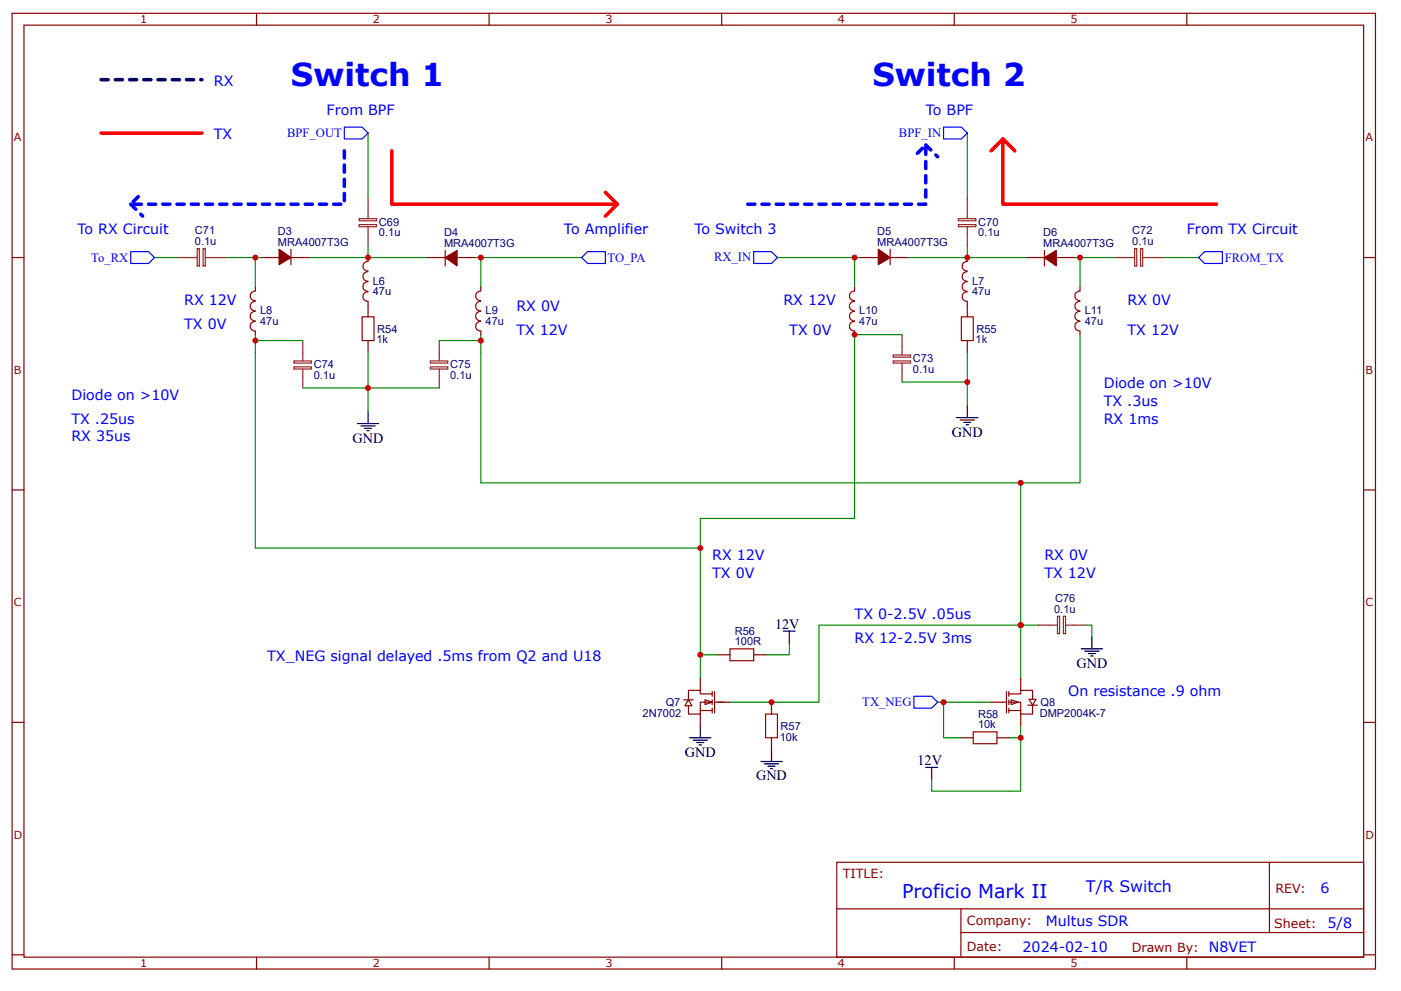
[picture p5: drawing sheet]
<svg xmlns="http://www.w3.org/2000/svg" width="297mm" height="210mm" viewBox="0 0 297 210" stroke-linecap="round" stroke-linejoin="round" font-family="sans-serif">
<g fill="none" stroke="#800" stroke-width=".25">
<path d="M2.6 2.8h289v202.8h-289zM5.1 5.3h284v197.8h-284zM54.4 2.8v2.5M103.7 2.8v2.5M153 2.8v2.5M202.3 2.8v2.5M251.6 2.8v2.5M2.6 54.6h2.5M289.1 54.6h2.5M2.6 104h2.5M289.1 104h2.5M152.3 138.9h2.5"/>
<path d="M159.8 138.9h2.5M2.6 153.3h2.5M163.6 149v2.5M163.6 156.5v2.5M203.8 156.5h2.5M211.4 156.5h2.5M289.1 153.3h2.5M177.4 182.9h111.7v20.2h-111.7zM177.4 192.8h111.6M203.7 197.9h85.3M203.7 192.8v10.1M269.1 183v14.9"/>
<path d="M2.6 202.6h2.5M54.4 203.1v2.5M103.7 203.1v2.5M153 203.1v2.5M202.3 203.1v2.5M251.6 203.1v2.5M289.1 202.6h2.5"/>
</g>
<path d="M21.4 28.2h21.4" fill="none" stroke="#f00" stroke-width=".75"/>
<path d="M21.4 16.9h21.4" fill="none" stroke="#009" stroke-width=".75" stroke-dasharray="1.5 1.5"/>
<path d="M54.1 74.8v41.5h94.4v22.6M101.9 74.8v27.6h114.5v30.2h3.8M148.5 138.9h3.8M148.5 138.9v5.1M167.3 136.4v2.5h-5M230.2 132.6h1.3v2.5M198.8 149h1.3M210.1 149h-10v7.5h3.7M213.9 156.5h2.5M216.4 144v-11.4h-42.8v16.4h-18.8M216.4 154v13.9h-18.9v-2.6" fill="none" stroke="#080" stroke-width=".25"/>
<g fill="none" stroke="#000" stroke-width=".25">
<path d="M166.1 133.9h2.5M167.3 133.9v2.5M229.2 137.7h4.6M230 138.2h3M230.7 138.7h1.6M231.2 139.2h.6M231.5 135.1v2.6M146.2 156.5h4.5M147 157h3M147.7 157.5h1.5M148.2 158h.5M148.5 154v2.5"/>
<path d="M163.6 159v2.6M161.3 161.6h4.5M162.1 162.1h3M162.8 162.6h1.5M163.3 163.1h.5M196.3 162.8h2.5M197.5 162.8v2.5"/>
</g>
<path d="M193.8 147.7h3.7l1.3 1.3-1.3 1.2h-3.7z" fill="none" stroke="#00f" stroke-width=".25"/>
<path d="M220.2 132.6h4M224.2 130.7h.5v3.7h-.5zM225.5 130.7h.4v3.7h-.4zM226 132.6h4.2" fill="none" stroke="#8d2323" stroke-width=".25"/>
<path d="M154.8 137.7h5v2.5h-5zM162.3 151.5h2.5v5h-2.5zM206.3 155.3h5.1v2.5h-5.1z" fill="none" stroke="#a00000" stroke-width=".25"/>
<g fill="#fefefe" stroke="#800" stroke-width=".25">
<path d="M149.5 148.5l1.5 .5-1.5 .5z"/>
<path d="M146 148.5l.7 1.2h-1.5z"/>
</g>
<g fill="none" stroke="#800" stroke-width=".25">
<path d="M145 148.5h2M148.5 150.7h2.5M148.5 144v2.5M148.5 151.5v2.5M151 147.2h-2.5v-.7h-2.5v2M151 149h-2.5v2.5h-2.5v-1.8M151 146.7v1M151 148.5v1M151 150.2v1.1M151.5 146.7v4.6M151.5 149h3.3M210.1 149h3.3"/>
<path d="M213.4 146.7v4.6M213.9 147.2h2.5v-.7h2.5v2M213.9 149h2.5v2.5h2.5v-1.8M213.9 150.7h2.5M213.9 146.7v1M213.9 148.5v1M213.9 150.2v1.1M214.4 148.5l1.5 .5-1.5 .5zM216.4 144v2.5M216.4 151.5v2.5"/>
</g>
<path d="M218.2 148.4h1.5l-.8 1.2z" fill="#fefefe" stroke="#800" stroke-width=".25"/>
<g fill="none" stroke="#800" stroke-width=".25">
<path d="M55.4 54.6h3.8M61.7 54.6h3.8M61.7 52.9v3.3M78 59.8a1 1 0 0 0-1.1 1 1 1 0 0 0 1.1 1M78 57.7a1 1 0 0 0-1.1 1 1 1 0 0 0 1.1 1M78 55.5a1 1 0 0 0-1.1 1 1 1 0 0 0 1.1 1M78 54.6v.8M90.6 54.6h3.8M94.4 53.1v3.3M96.9 54.6h3.8M182.4 54.6h3.8M188.7 54.6h3.8"/>
<path d="M188.7 52.9v3.3M205.1 59.8a1 1 0 0 0-1.1 1 1 1 0 0 0 1.1 1M205.1 57.7a1 1 0 0 0-1.1 1 1 1 0 0 0 1.1 1M205.1 55.5a1 1 0 0 0-1.1 1 1 1 0 0 0 1.1 1M205.1 54.6v.8M217.7 54.6h3.7M221.4 53.1v3.3M224 54.6h3.7M54.1 66.1a1 1 0 0 0-1.1 1 1 1 0 0 0 1.1 1M54.1 63.9a1 1 0 0 0-1.1 1 1 1 0 0 0 1.1 1M54.1 68.2a1 1 0 0 0-1.1 1 1 1 0 0 0 1.1 1v.8M54.1 61.8a1 1 0 0 0-1.1 1 1 1 0 0 0 1.1 1"/>
<path d="M54.1 60.9v.8M78 61.9a1 1 0 0 0-1.1 1 1 1 0 0 0 1.1 1M78 64v3.2M78 72.3v2.5M101.9 68.2a1 1 0 0 0-1.1 1 1 1 0 0 0 1.1 1v.8M101.9 66.1a1 1 0 0 0-1.1 1 1 1 0 0 0 1.1 1M101.9 63.9a1 1 0 0 0-1.1 1 1 1 0 0 0 1.1 1M101.9 61.8a1 1 0 0 0-1.1 1 1 1 0 0 0 1.1 1M101.9 60.9v.8M181.2 66.1a1 1 0 0 0-1.1 1 1 1 0 0 0 1.1 1M181.2 63.9a1 1 0 0 0-1.1 1 1 1 0 0 0 1.1 1M181.2 68.2a1 1 0 0 0-1.1 1 1 1 0 0 0 1.1 1v.8"/>
<path d="M181.2 61.8a1 1 0 0 0-1.1 1 1 1 0 0 0 1.1 1M181.2 60.9v.8M205.1 61.9a1 1 0 0 0-1.1 1 1 1 0 0 0 1.1 1M205.1 64v3.2M205.1 72.3v2.5M229 68.2a1 1 0 0 0-1.1 1 1 1 0 0 0 1.1 1v.8M229 66.1a1 1 0 0 0-1.1 1 1 1 0 0 0 1.1 1M229 63.9a1 1 0 0 0-1.1 1 1 1 0 0 0 1.1 1M229 61.8a1 1 0 0 0-1.1 1 1 1 0 0 0 1.1 1M229 60.9v.8M217.9 149.6h2"/>
</g>
<g fill="none" stroke="#080" stroke-width=".25">
<path d="M78 28.2v13.9M205.1 28.2v13.9M32.8 54.6h5M47.8 54.6h6.3M55.4 54.6h-1.3v6.3M65.5 54.6h25.1M78 52.1v2.5M100.7 54.6h1.2v6.3M101.9 54.6h21.4M164.8 54.6h16.4M182.4 54.6h-1.2v6.3M192.5 54.6h25.2"/>
<path d="M205.1 52.1v2.5M227.7 54.6h1.3v6.3M229 54.6h7.5M246.6 54.6h7.5M54.1 71v3.8M54.1 72.3h10.1M78 74.8v12.5M93.1 72.3h8.8M101.9 71v3.8M191.2 71h-10v39h-32.7v6.3M205.1 74.8v11.3M229 71v31.4h-12.6"/>
<path d="M64.2 82.3h28.9M191.2 81.1h13.9"/>
</g>
<g fill="none" stroke="#8d2323" stroke-width=".25">
<path d="M37.8 54.6h4M41.8 52.8h.5v3.7h-.5zM43.1 52.8h.4v3.7h-.4zM43.6 54.6h4.2M76.2 46.4h3.6v.4h-3.6zM76.2 47.6h3.6v.5h-3.6zM78 42.1v4.2M78 48.1v4M203.2 46.4h3.7v.4h-3.7zM203.2 47.6h3.7v.5h-3.7zM205.1 42.1v4.2M205.1 48.1v4"/>
<path d="M236.5 54.6h4.1M240.6 52.8h.4v3.7h-.4zM241.8 52.8h.5v3.7h-.5zM242.3 54.6h4.3M62.3 76.6h3.7v.4h-3.7zM62.3 77.8h3.7v.5h-3.7zM64.2 72.3v4.2M64.2 78.3v4M91.2 76.6h3.7v.4h-3.7zM91.2 77.8h3.7v.5h-3.7zM93.1 72.3v4.2M93.1 78.3v4"/>
<path d="M189.4 75.3h3.7v.5h-3.7zM189.4 76.6h3.7v.4h-3.7zM191.2 71v4.3M191.2 77v4.1"/>
</g>
<path d="M73 27h3.8l1.2 1.2-1.2 1.3h-3.8zM200.1 27h3.7l1.3 1.2-1.3 1.3h-3.7zM27.7 53.4h3.8l1.3 1.2-1.3 1.3h-3.8zM123.3 54.6l1.3-1.2h3.8v2.5h-3.8zM159.8 53.4h3.8l1.2 1.2-1.2 1.3h-3.8zM254.1 54.6l1.3-1.2h3.8v2.5h-3.8z" fill="none" stroke="#00f" stroke-width=".25"/>
<g fill="#800" stroke="#800" stroke-width=".25">
<path d="M221.4 54.6l2.6-1.5v3.3z"/>
<path d="M186.2 52.9l2.5 1.7-2.5 1.6z"/>
<path d="M94.4 54.6l2.5-1.5v3.3z"/>
<path d="M59.2 52.9l2.5 1.7-2.5 1.6z"/>
</g>
<path d="M76.8 67.2h2.5v5.1h-2.5zM203.8 67.2h2.5v5.1h-2.5z" fill="none" stroke="#a00000" stroke-width=".25"/>
<path d="M75.8 89.9h4.5M76.5 90.4h3M77.3 90.9h1.5M77.8 91.4h.5M78 87.3v2.6M202.8 88.6h4.5M203.6 89.1h3M204.3 89.6h1.5M204.8 90.1h.5M205.1 86.1v2.5" fill="none" stroke="#000" stroke-width=".25"/>
<path d="M73 32v11.3h-45.3l2.5-2.5M196.3 30.7l2.5 2.6M27.7 43.3l2.5 2.5M158.5 43.3h37.8v-12.6l-2.5 2.6" fill="none" stroke="#00f" stroke-width=".75" stroke-dasharray="1.5 1.5"/>
<path d="M83.1 32v11.3h47.8l-2.5-2.5M212.6 29.5l-2.5 2.5M215.1 32l-2.5-2.5v13.8h45.3M130.9 43.3l-2.5 2.5" fill="none" stroke="#f00" stroke-width=".75"/>
<g fill="#c00">
<circle cx="163.6" cy="149" r=".63"/>
<circle cx="216.4" cy="132.6" r=".63"/>
<circle cx="148.5" cy="138.9" r=".63"/>
<circle cx="200.1" cy="149" r=".63"/>
<circle cx="216.4" cy="156.5" r=".63"/>
<circle cx="229" cy="54.6" r=".63"/>
<circle cx="181.2" cy="54.6" r=".63"/>
<circle cx="205.1" cy="54.6" r=".63"/>
<circle cx="101.9" cy="54.6" r=".63"/>
<circle cx="54.1" cy="54.6" r=".63"/>
<circle cx="78" cy="54.6" r=".63"/>
<circle cx="148.5" cy="116.3" r=".63"/>
<circle cx="216.4" cy="102.4" r=".63"/>
<circle cx="54.1" cy="72.3" r=".63"/>
<circle cx="101.9" cy="72.3" r=".63"/>
<circle cx="78" cy="82.3" r=".63"/>
<circle cx="181.2" cy="71" r=".63"/>
<circle cx="205.1" cy="81.1" r=".63"/>
</g>
<g font-size="6.7" fill="#00f">
<text x="61.7" y="18.2">Switch 1</text>
<text x="185" y="18.2">Switch 2</text>
</g>
<text font-size="4" fill="#00f" x="191.2" y="190.5">Proficio Mark II</text>
<text font-size="3.4" fill="#00f" x="230.2" y="189.2">T/R Switch</text>
<g font-size="3" fill="#00f">
<text x="45.3" y="18.2">RX</text>
<text x="45.3" y="29.5">TX</text>
<text x="69.2" y="24.5">From BPF</text>
<text x="196.3" y="24.5">To BPF</text>
<text x="16.4" y="49.6">To RX Circuit</text>
<text x="119.5" y="49.6">To Amplifier</text>
<text x="147.2" y="49.6">To Switch 3</text>
<text x="251.6" y="49.6">From TX Circuit</text>
<text x="39" y="64.7">RX 12V</text>
<text x="109.5" y="66">RX 0V</text>
<text x="166.1" y="64.7">RX 12V</text>
<text x="239" y="64.7">RX 0V</text>
<text x="39" y="69.7">TX 0V</text>
<text x="109.5" y="71">TX 12V</text>
<text x="167.3" y="71">TX 0V</text>
<text x="239" y="71">TX 12V</text>
<text x="234" y="82.3">Diode on &gt;10V</text>
<text x="15.1" y="84.8">Diode on &gt;10V</text>
<text x="15.1" y="89.9">TX .25us</text>
<text x="234" y="86.1">TX .3us</text>
<text x="234" y="89.9">RX 1ms</text>
<text x="15.1" y="93.6">RX 35us</text>
<text x="151" y="118.8">RX 12V</text>
<text x="221.4" y="118.8">RX 0V</text>
<text x="151" y="122.6">TX 0V</text>
<text x="221.4" y="122.6">TX 12V</text>
<text x="181.2" y="131.4">TX 0-2.5V .05us</text>
<text x="181.2" y="136.4">RX 12-2.5V 3ms</text>
<text x="56.7" y="140.2">TX_NEG signal delayed .5ms from Q2 and U18</text>
<text x="226.5" y="147.7">On resistance .9 ohm</text>
<text x="280" y="189.6">6</text>
<text x="221.8" y="196.4">Multus SDR</text>
<text x="281.5" y="196.9">5/8</text>
<text x="216.8" y="201.9">2024-02-10</text>
<text x="256.3" y="201.9">N8VET</text>
</g>
<g font-size="3">
<text x="74.8" y="93.9">GND</text>
<text x="201.8" y="92.6">GND</text>
<text x="164.3" y="133.4">12V</text>
<text x="228.2" y="141.7">GND</text>
<text x="145.2" y="160.6">GND</text>
<text x="160.3" y="165.6">GND</text>
<text x="194.5" y="162.3">12V</text>
</g>
<g font-size="2.7" fill="#00f">
<text x="60.9" y="29.1">BPF_OUT</text>
<text x="190.6" y="29.1">BPF_IN</text>
<text x="19.4" y="55.5">To_RX</text>
<text x="128.8" y="55.6">TO_PA</text>
<text x="151.4" y="55.5">RX_IN</text>
<text x="259.7" y="55.5">FROM_TX</text>
<text x="182.8" y="149.9">TX_NEG</text>
</g>
<g font-size="2.7" fill="#800">
<text x="178.7" y="186.2">TITLE:</text>
<text x="270.4" y="189.6">REV:</text>
<text x="205" y="196.3">Company:</text>
<text x="270.1" y="196.8">Sheet:</text>
<text x="205" y="201.8">Date:</text>
<text x="240" y="201.9">Drawn By:</text>
</g>
<g font-size="2.3" fill="#800">
<text x="29.7" y="5">1</text>
<text x="79" y="5">2</text>
<text x="128.4" y="5">3</text>
<text x="177.7" y="5">4</text>
<text x="227" y="5">5</text>
<text x="2.9" y="30">A</text>
<text x="289.5" y="30">A</text>
<text x="2.9" y="79.3">B</text>
<text x="289.5" y="79.3">B</text>
<text x="2.9" y="128.6">C</text>
<text x="289.5" y="128.6">C</text>
<text x="2.9" y="177.9">D</text>
<text x="289.5" y="177.9">D</text>
<text x="29.7" y="205.2">1</text>
<text x="79" y="205.2">2</text>
<text x="128.4" y="205.2">3</text>
<text x="177.7" y="205.2">4</text>
<text x="227" y="205.2">5</text>
</g>
<g font-size="2.3" fill="#000080">
<text x="80.4" y="47.9">C69</text>
<text x="207.4" y="47.9">C70</text>
<text x="41.3" y="52">0.1u</text>
<text x="41.3" y="49.7">C71</text>
<text x="58.9" y="52.1">MRA4007T3G</text>
<text x="58.9" y="49.9">D3</text>
<text x="80.4" y="50.1">0.1u</text>
<text x="94.1" y="52.4">MRA4007T3G</text>
<text x="94.1" y="50.1">D4</text>
<text x="186" y="52.1">MRA4007T3G</text>
<text x="186" y="49.9">D5</text>
<text x="207.4" y="50.1">0.1u</text>
<text x="221.2" y="52.4">MRA4007T3G</text>
<text x="221.2" y="50.1">D6</text>
<text x="240.1" y="52">0.1u</text>
<text x="240.1" y="49.7">C72</text>
<text x="79" y="62.7">47u</text>
<text x="79" y="60.4">L6</text>
<text x="206.1" y="62.7">47u</text>
<text x="206.1" y="60.4">L7</text>
<text x="55.1" y="69">47u</text>
<text x="55.1" y="66.7">L8</text>
<text x="80" y="70.5">R54</text>
<text x="102.9" y="69">47u</text>
<text x="102.9" y="66.7">L9</text>
<text x="182.2" y="69">47u</text>
<text x="182.2" y="66.7">L10</text>
<text x="207" y="70.5">R55</text>
<text x="230" y="69">47u</text>
<text x="230" y="66.7">L11</text>
<text x="79.8" y="72.8">1k</text>
<text x="193.6" y="76.8">C73</text>
<text x="206.8" y="72.8">1k</text>
<text x="66.5" y="80.4">0.1u</text>
<text x="66.5" y="78.1">C74</text>
<text x="95.4" y="80.4">0.1u</text>
<text x="95.4" y="78.1">C75</text>
<text x="193.6" y="79.1">0.1u</text>
<text x="223.5" y="130">0.1u</text>
<text x="223.7" y="127.7">C76</text>
<text x="155.8" y="136.9">100R</text>
<text x="155.8" y="134.6">R56</text>
<text x="141.1" y="149.8">Q7</text>
<text x="220.6" y="149.8">Q8</text>
<text x="136.2" y="152.1">2N7002</text>
<text x="165.5" y="154.8">R57</text>
<text x="207.4" y="154.5">10k</text>
<text x="207.4" y="152.3">R58</text>
<text x="220.4" y="152.1">DMP2004K-7</text>
<text x="165.3" y="157.1">10k</text>
</g>
</svg>
